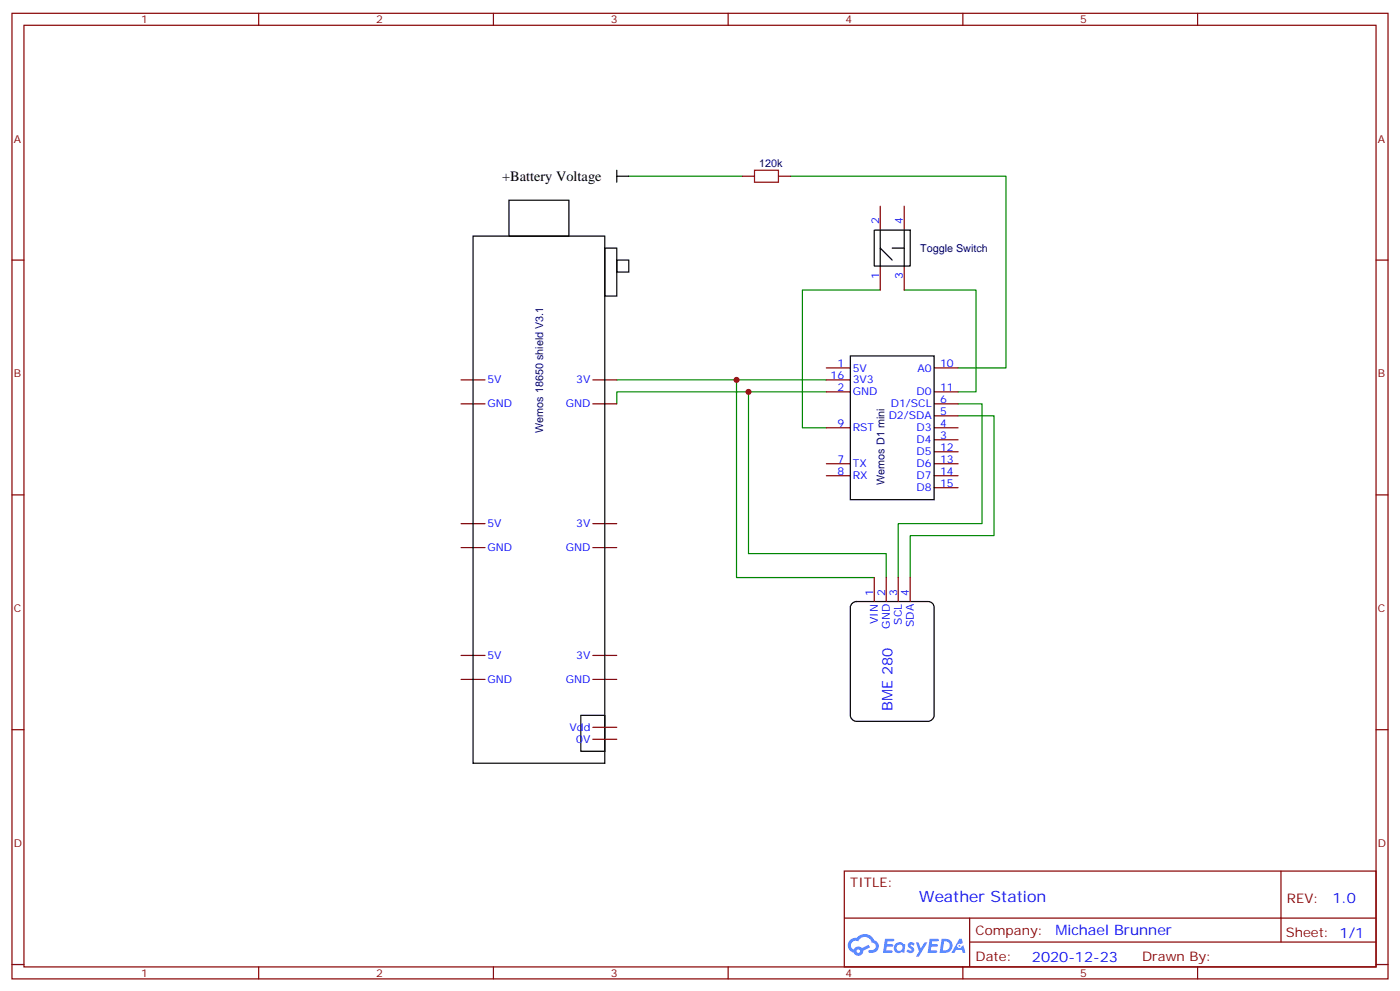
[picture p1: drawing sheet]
<svg xmlns="http://www.w3.org/2000/svg" width="412mm" height="292mm" viewBox="0 0 412 292" stroke-linecap="round" stroke-linejoin="round" font-family="sans-serif">
<g fill="none" stroke="#870000" stroke-width=".35">
<path d="M3.5 3.9h405.4v284.4h-405.4zM7.1 7.4h398.2v277.3h-398.2zM76.2 3.9v3.5M145.3 3.9v3.5M214.5 3.9v3.5M283.6 3.9v3.5M352.8 3.9v3.5M3.5 76.6h3.6M405.3 76.6h3.6M3.5 145.7h3.6M405.3 145.7h3.6M3.5 214.9h3.6"/>
<path d="M405.3 214.9h3.6M248.7 256.5h156.6v28.2h-156.6zM377.3 256.5v20.9M248.7 270.4h156.5M285.6 277.4h119.6M285.6 270.4v14.1M3.5 284h3.6M76.2 284.7v3.6M145.3 284.7v3.6M214.5 284.7v3.6M283.6 284.7v3.6M352.8 284.7v3.6"/>
<path d="M405.3 284h3.6"/>
</g>
<g fill="#5487ff">
<path d="M267.7 277.7a1.22 1.22 0 0 1 1.7 .2l-.4 .6a.47 .47 0 0 0-.3-.4 .47 .47 0 0 0-.5 .2l.1 .2a1.14 1.14 0 0 1 .8 1.8 1.14 1.14 0 0 1-1.9 0l-.2-.2 .5-.6 .7 .5a.29 .29 0 0 0 .3-.3 .29 .29 0 0 0-.2-.3 1.04 1.04 0 0 1-.6-1.7z"/>
<path d="M260.7 276.4h2.4l.3 .2-.2 .5-1.8 .1-.1 .8h1.5l.3 .4-.3 .4h-1.6l-.2 1.1h1.7l.2 .3-.2 .3-2.6 .1z"/>
<path d="M273.8 276.4h2.4l.3 .2-.1 .5-1.8 .1-.2 .8h1.6l.3 .4-.4 .4h-1.6l-.1 1.1h1.7l.2 .3-.2 .3-2.6 .1z"/>
<path d="M282.6 276.4h.7l.3 1.3-.6 .3a.69 .69 0 0 0-1 .3 .69 .69 0 0 0 .4 .9 .69 .69 0 0 0 .9-.6l.5-.2 .6 2.2h-.8l-.2-.9h-1.8l-.5 .9h-.8z"/>
<path d="M269.8 277.5h.8l.6 1.8 1.1-1.8h.9l-2.6 4.2h-.8l.9-1.5z"/>
<path d="M277.4 276.4l-.6 4.2h1.3a2.11 2.11 0 0 0 2.5-2.1 2.11 2.11 0 0 0-2.5-2.1zM278.1 277.2a1.39 1.39 0 0 1 1.7 1.4 1.39 1.39 0 0 1-1.8 1.3h-.3z"/>
<path d="M263.7 278.1a1.54 1.54 0 0 0-.1 2.1 1.54 1.54 0 0 0 2.2 .1l.6 .3 .3-2.3-.2-.3h-.4a1.49 1.49 0 0 0-2.4 .1zM264 279.1a.94 .94 0 0 1 1.8 0 .94 .94 0 0 1-1.8 0z"/>
<path d="M250.4 276.8a2.18 2.18 0 0 0 1.1 3.7 1.44 1.44 0 0 0 1.6 .9 1.44 1.44 0 0 0 1.2-1.4l2-1-.5-.8-1.9 1a1.47 1.47 0 0 0-2.4 .4 1.39 1.39 0 0 1-.7-1.9 1.39 1.39 0 0 1 2-.5 2.12 2.12 0 0 1 2.2-1.3 2.12 2.12 0 0 1 1.9 1.7 1.14 1.14 0 0 1 1.1 1.4 1.14 1.14 0 0 1-1.7 .7 .43 .43 0 0 0-.5 .4 .43 .43 0 0 0 .4 .5 1.98 1.98 0 0 0 2.5-1.2 1.98 1.98 0 0 0-1.2-2.6 3.1 3.1 0 0 0-5.3-.6l-.9 .1zM252.3 280.1a.55 .55 0 0 1 1.1 0 .55 .55 0 0 1-1.1 0z"/>
<circle cx="282.6" cy="278.5" r=".26"/>
</g>
<path d="M185.2 51.9h33.5M232.8 51.9h63.5v56.4h-14.1M259.3 85.4h-22.9v40.6h7M266.3 85.4h21.2v30h-5.3M181.7 111.9h61.7M217 111.9v58.2h40.5M220.5 115.4v47.6h40.6v7.1M243.4 115.4h-61.7v3.5M282.2 118.9h7.1v35.3h-24.7v15.9M282.2 122.4h10.6v35.3h-24.7v12.4" fill="none" stroke="#008700" stroke-width=".35"/>
<g fill="none" stroke="#000" stroke-width=".35">
<path d="M149.9 58.9h17.7v10.6h-17.7zM181.7 51.9h3.5M181.7 50.1v3.6M139.3 69.5h38.9v155.3h-38.9zM178.2 73.1h3.5v14.1h-3.5zM181.7 76.6h3.5v3.5h-3.5zM257.5 67.8h10.6v10.6h-10.6zM259.3 67.8v10.6M259.3 73.1l3.5 3.5M262.8 73.1h3.5M266.3 67.8v10.6M250.5 104.8h24.7v42.3h-24.7z"/>
<path d="M251.1 177.6l1.1-.5h21.2a1.76 1.76 0 0 1 1.8 1.8v31.7a1.89 1.89 0 0 1-1.8 1.8h-21.2a1.89 1.89 0 0 1-1.7-1.8v-31.7zM171.1 210.6h7.1v10.6h-7.1z"/>
</g>
<path d="M222.2 50.1h7.1v3.6h-7.1z" fill="none" stroke="#a10000" stroke-width=".35"/>
<g fill="none" stroke="#870000" stroke-width=".35">
<path d="M218.7 51.9h3.5M229.3 51.9h3.5M259.3 60.7v7.1M259.3 78.4v7M266.3 60.7v7.1M266.3 78.4v7M135.8 111.9h7.1M135.8 118.9h7.1M174.6 111.9h7.1M174.6 118.9h7.1M243.4 108.3h7.1M243.4 111.9h7.1"/>
<path d="M243.4 115.4h7.1M275.2 108.3h7M275.2 115.4h7M275.2 118.9h7M243.4 126h7.1M243.4 136.6h7.1M275.2 126h7M275.2 136.6h7M275.2 122.4h7M275.2 129.5h7M275.2 133h7M135.8 154.2h7.1"/>
<path d="M174.6 154.2h7.1M243.4 140.1h7.1M275.2 140.1h7M275.2 143.6h7M135.8 161.3h7.1M174.6 161.3h7.1M257.5 170.1v7M261.1 170.1v7M264.6 170.1v7M268.1 170.1v7M135.8 193h7.1M174.6 193h7.1"/>
<path d="M135.8 200.1h7.1M174.6 200.1h7.1M174.6 217.7h7.1M174.6 214.2h7.1"/>
</g>
<g fill="#c00">
<circle cx="220.5" cy="115.4" r=".88"/>
<circle cx="217" cy="111.9" r=".88"/>
</g>
<text font-size="4.6" fill="#00f" x="270.8" y="265.5">Weather Station</text>
<text font-size="4.2" x="147.9" y="53.3">+Battery Voltage</text>
<g font-size="4.2" fill="#00f">
<text x="262.9" y="209.4" transform="rotate(-90 262.9 209.4)">BME 280</text>
<text x="392.5" y="265.8">1.0</text>
<text x="310.9" y="275.3">Michael Brunner</text>
<text x="304" y="283.1">2020-12-23</text>
</g>
<g font-size="3.9" fill="#800">
<text x="250.5" y="261.1">TITLE:</text>
<text x="379.1" y="265.8">REV:</text>
<text x="287.4" y="275.3">Company:</text>
<text x="378.7" y="275.9">Sheet: 1/1</text>
<text x="287.4" y="283">Date:</text>
<text x="336.4" y="283.1">Drawn By:</text>
</g>
<g font-size="3.2" fill="#800">
<text x="41.6" y="6.9">1</text>
<text x="110.8" y="6.9">2</text>
<text x="179.9" y="6.9">3</text>
<text x="249.1" y="6.9">4</text>
<text x="318.2" y="6.9">5</text>
<text x="4.1" y="42">A</text>
<text x="405.9" y="42">A</text>
<text x="4.1" y="111.2">B</text>
<text x="405.9" y="111.2">B</text>
<text x="4.1" y="180.3">C</text>
<text x="405.9" y="180.3">C</text>
<text x="4.1" y="249.4">D</text>
<text x="405.9" y="249.4">D</text>
<text x="41.6" y="287.7">1</text>
<text x="110.8" y="287.7">2</text>
<text x="179.9" y="287.7">3</text>
<text x="249.1" y="287.7">4</text>
<text x="318.2" y="287.7">5</text>
</g>
<g font-size="3.2" fill="#000080">
<text x="223.7" y="49.1">120k</text>
<text x="271" y="74.3">Toggle Switch</text>
<text x="160" y="127.4" transform="rotate(-90 160 127.4)">Wemos 18650 shield V3.1</text>
<text x="260.5" y="142.8" transform="rotate(-90 260.5 142.8)">Wemos D1 mini</text>
</g>
<g font-size="3.2" fill="#00f">
<text x="258.9" y="66" transform="rotate(-90 258.9 66)">2</text>
<text x="266" y="66" transform="rotate(-90 266 66)">4</text>
<text x="258.9" y="82.1" transform="rotate(-90 258.9 82.1)">1</text>
<text x="266" y="82.1" transform="rotate(-90 266 82.1)">3</text>
<text x="246.7" y="108">1</text>
<text x="276.9" y="108">10</text>
<text x="143.6" y="112.9">5V</text>
<text x="169.7" y="112.9">3V</text>
<text x="244.7" y="111.5">16</text>
<text x="251.2" y="109.4">5V</text>
<text x="251.2" y="112.9">3V3</text>
<text x="270.3" y="109.4">A0</text>
<text x="143.6" y="120">GND</text>
<text x="166.6" y="120">GND</text>
<text x="246.7" y="115">2</text>
<text x="251.2" y="116.5">GND</text>
<text x="262.4" y="120">D1/SCL</text>
<text x="270" y="116.5">D0</text>
<text x="276.9" y="115">11</text>
<text x="276.9" y="118.6">6</text>
<text x="246.7" y="125.6">9</text>
<text x="261.8" y="123.5">D2/SDA</text>
<text x="276.9" y="122.1">5</text>
<text x="276.9" y="125.6">4</text>
<text x="251.2" y="127">RST</text>
<text x="270" y="127">D3</text>
<text x="270" y="130.6">D4</text>
<text x="276.9" y="129.2">3</text>
<text x="246.7" y="136.2">7</text>
<text x="251.2" y="137.6">TX</text>
<text x="270" y="134.1">D5</text>
<text x="270" y="137.6">D6</text>
<text x="276.9" y="132.7">12</text>
<text x="276.9" y="136.2">13</text>
<text x="246.7" y="139.7">8</text>
<text x="251.2" y="141.1">RX</text>
<text x="270" y="141.1">D7</text>
<text x="276.9" y="139.7">14</text>
<text x="276.9" y="143.3">15</text>
<text x="270" y="144.7">D8</text>
<text x="143.6" y="155.3">5V</text>
<text x="169.7" y="155.3">3V</text>
<text x="143.6" y="162.3">GND</text>
<text x="166.6" y="162.3">GND</text>
<text x="257.2" y="175.4" transform="rotate(-90 257.2 175.4)">1</text>
<text x="260.7" y="175.4" transform="rotate(-90 260.7 175.4)">2</text>
<text x="264.2" y="175.4" transform="rotate(-90 264.2 175.4)">3</text>
<text x="267.8" y="175.4" transform="rotate(-90 267.8 175.4)">4</text>
<text x="258.6" y="183.7" transform="rotate(-90 258.6 183.7)">VIN</text>
<text x="262.1" y="185.1" transform="rotate(-90 262.1 185.1)">GND</text>
<text x="265.6" y="184" transform="rotate(-90 265.6 184)">SCL</text>
<text x="269.2" y="184.6" transform="rotate(-90 269.2 184.6)">SDA</text>
<text x="143.6" y="194.1">5V</text>
<text x="169.7" y="194.1">3V</text>
<text x="143.6" y="201.1">GND</text>
<text x="166.6" y="201.1">GND</text>
<text x="167.8" y="215.2">Vdd</text>
<text x="169.7" y="218.8">0V</text>
</g>
</svg>
